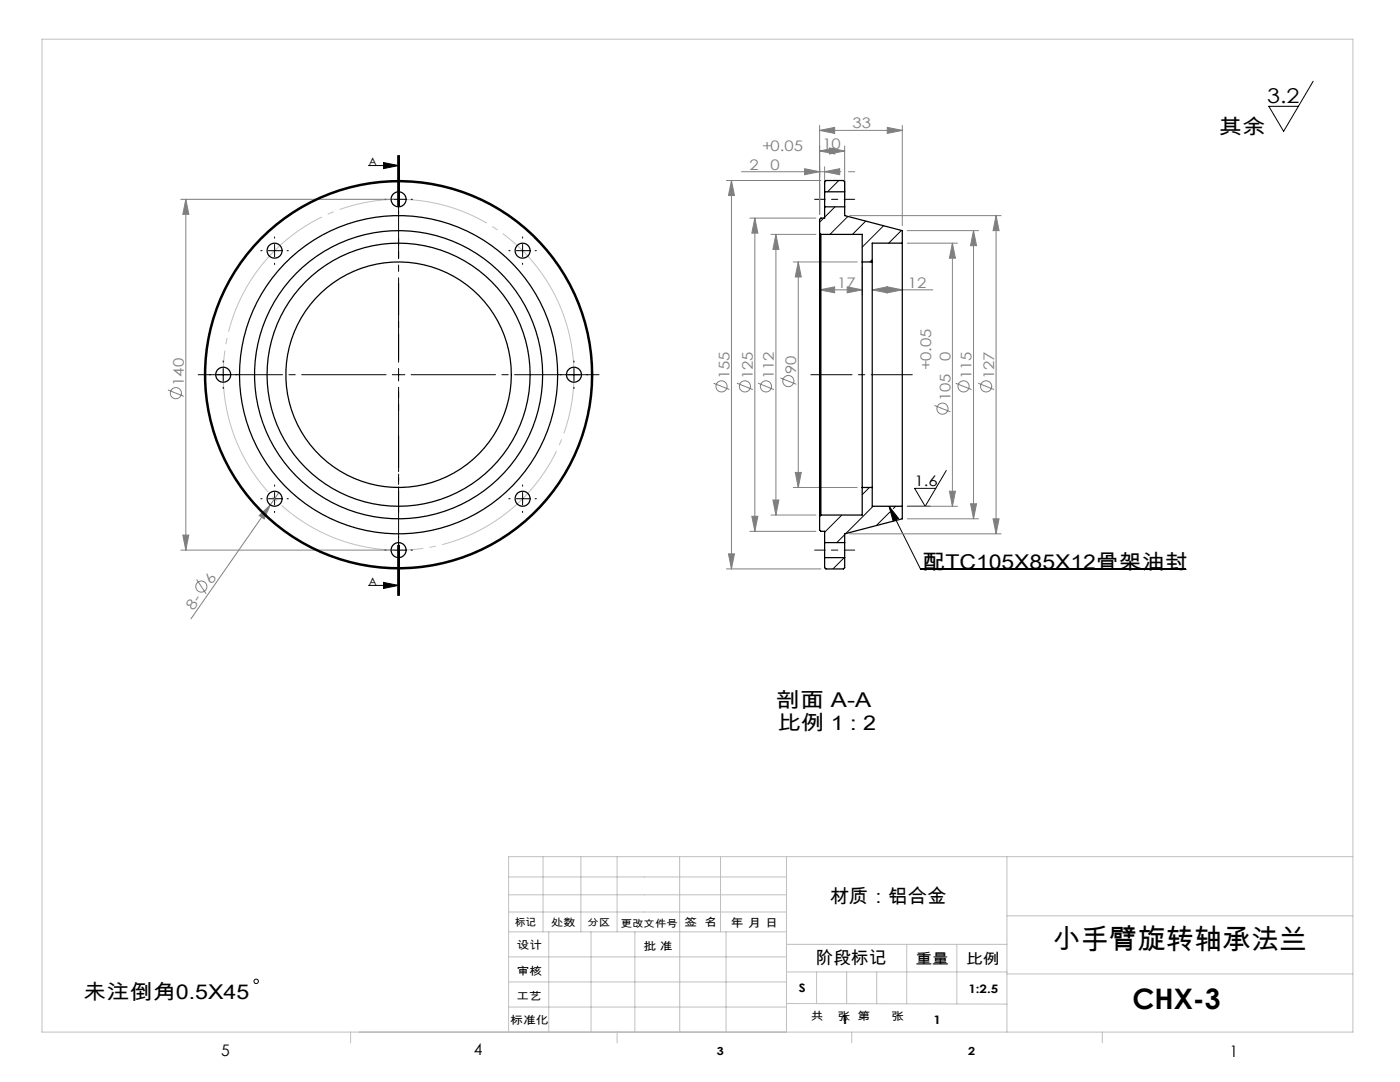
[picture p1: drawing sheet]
<svg xmlns="http://www.w3.org/2000/svg" width="279mm" height="216mm" viewBox="0 0 279 216" stroke-linecap="round" stroke-linejoin="round" font-family="sans-serif">
<g fill="none" stroke="#808080" stroke-width=".2">
<path d="M36.1 39.8h42.4M37.1 39.8v70M37.1 39.8l.6 3h-1.2zM145 36h18.8M146 36v77.5M146 36l.6 3h-1.2zM148 34.3h19.8M160.6 33.7l3 .6-3 .6zM163.6 26l3-.6v1.2zM163.6 30.1l3-.6v1.2zM163.6 25v17.8M163.6 26h16.5"/>
<path d="M163.6 30.1h5M164.6 34.3l3-.6v1.2zM164.6 33.3v7M165.6 29.5l3 .6-3 .6zM168.6 29.1v11.2M169.3 34.3h1.3M177.1 25.4l3 .6-3 .6zM180.1 25v20M149.6 43.5h13.2M150.6 43.5l.6 3h-1.2zM150.6 43.5v62.5M153.8 46.8h9"/>
<path d="M154.8 46.8l.6 3h-1.2zM154.8 46.8v56M158.3 52.3h12.8M159.3 52.3l.6 3h-1.2zM159.3 52.3v45M163.6 57.8l3-.6v1.2zM163.6 57.8h8.5M169.1 57.2l3 .6-3 .6zM169.6 43h30.2M172.1 53.3v5.5M174.1 57.8l3-.6v1.2zM174.1 57.8h12"/>
<path d="M177.1 57.2l3 .6-3 .6zM181.1 48.5h10M181.1 46h14.2M190.1 48.5l.6 3h-1.2zM190.1 48.5v52.5M194.3 46l.6 3h-1.2zM194.3 46v57.5M198.8 43l.6 3h-1.2zM198.8 43v63.5M33.5 77.8l3.2 1.3M142.4 76.5l3.2 1.2M147.1 76.5l3.1 1.2"/>
<path d="M151.3 76.5l3.2 1.2M155.7 75.4l3.2 1.3M190.7 76.5l3.2 1.2M195.2 76.5l3.2 1.2M55.7 98.3l-17.6 25.2M154.2 99.8h1.2l-.6 3zM158.3 97.3h12.8M158.7 94.3h1.2l-.6 3zM186.5 80.9l3.2 1.3M189.5 98h1.2l-.6 3zM36.1 109.8h42.4M36.5 106.8h1.2l-.6 3z"/>
<path d="M39.2 115.6l1.9 2.9M51.7 102.9l2.2-2.2-1.2 2.9zM145 113.5h18.8M145.4 110.5h1.2l-.6 3zM149.6 106h13.2M150 103h1.2l-.6 3zM153.8 102.8h9M169.6 106.5h30.2M181.1 101h10M181.1 103.5h14.2M193.7 100.5h1.2l-.6 3zM198.2 103.5h1.2l-.6 3z"/>
<circle cx="35.1" cy="78.4" r="1.11"/>
<circle cx="144" cy="77.1" r="1.11"/>
<circle cx="148.7" cy="77.1" r="1.11"/>
<circle cx="152.9" cy="77.1" r="1.11"/>
<circle cx="157.3" cy="76" r="1.11"/>
<circle cx="192.3" cy="77.1" r="1.11"/>
<circle cx="196.8" cy="77.1" r="1.11"/>
<circle cx="188.1" cy="81.5" r="1.11"/>
<circle cx="40.2" cy="117" r="1.11"/>
</g>
<g fill="none" stroke="#000" stroke-width=".2">
<path d="M262.1 16.2l-5.9 10-3-5h5.9M73.5 33h6M76.5 32.4l3 .6-3 .6zM78.3 39.8h2.5M79.4 31v10M79.5 31v10M79.7 31v10M53.5 50h2.5M54.8 48.8v2.5M103 50h2.5M104.3 48.8v2.5M43.3 74.8h2.5"/>
<path d="M44.5 73.5v2.5M78.3 74.8h2.5M79.5 73.5v2.5M113.3 74.8h2.5M114.5 73.5v2.5M53.5 99.5h2.5M54.8 98.3v2.5M103 99.5h2.5M104.3 98.3v2.5M188.9 93.9l-4.3 7.1-2.1-3.6h4.2M73.5 116.8h6M76.5 116.2l3 .6-3 .6z"/>
<path d="M78.3 109.8h2.5M79.4 108.8v10M79.5 108.5v10.3M79.7 108.8v10zM177.4 101l6.3 12.6h52.9M177.4 101l1.9 2.4-1.1 .6zM181.1 101h4.5"/>
<circle cx="51.1" cy="195.8" r=".44"/>
</g>
<path d="M113 64.5a35 35 0 0 0-58.6-14 35 35 0 0 0 16.1 58.1 35 35 0 0 0 43-42.3l-.5-1.8" fill="none" stroke="#c0c0c0" stroke-width=".2" stroke-dasharray="30.5 1.3 1.3 1.3" stroke-dashoffset="8.2" stroke-linecap="butt"/>
<path d="M77 74.8h-37.5M79.5 72.3v-37.5M79.5 77.3v37.5M82 74.8h37.5" fill="none" stroke="#000" stroke-width=".2" stroke-dasharray="30.5 1.3 1.3 1.3" stroke-dashoffset="13.6"/>
<g fill="none" stroke="#000" stroke-width=".2" stroke-dasharray="30.5 1.3 1.3 1.3">
<path d="M77 39.8h-.2M79.5 37.3v-.3M82 39.8h.3M52.3 50h-.3M54.8 47.5v-.2M54.8 52.5v.3M57.3 50h.2M79.5 42.3v.2M101.8 50h-.3M104.3 47.5v-.2M104.3 52.5v.3M106.8 50h.2"/>
<path d="M42 74.8h-.2M44.5 72.3v-.3M44.5 77.3v.2M47 74.8h.3M112 74.8h-.2M114.5 72.3v-.3M114.5 77.3v.2M117 74.8h.3M52.3 99.5h-.3M54.8 97v-.2M57.3 99.5h.2M101.8 99.5h-.3"/>
<path d="M104.3 97v-.2M106.8 99.5h.2M54.8 102v.3M77 109.8h-.2M79.5 107.3v-.3M79.5 112.3v.2M82 109.8h.3M104.3 102v.3"/>
</g>
<path d="M162.6 39.8h8M162.6 109.8h8" fill="none" stroke="#000" stroke-width=".2" stroke-dasharray="30.5 1.3 1.3 1.3" stroke-dashoffset="28.4"/>
<path d="M161.8 74.8h20.3" fill="none" stroke="#000" stroke-width=".2" stroke-dasharray="30.5 1.3 1.3 1.3" stroke-dashoffset="22.3"/>
<path d="M79.5 31v87.8" fill="none" stroke="#000" stroke-width=".2" stroke-dasharray="6.3 1.3 1.3 1.3 5.1" stroke-dashoffset="5"/>
<g fill="none" stroke="#c0c0c0" stroke-width=".2">
<path d="M8.4 7.8h261.6v198.1h-261.6zM101.5 178.5h55.5M101.5 175h55.5M108.4 170.9v15M115.9 170.9v15M123.2 170.9v15M135.6 170.9v15M143.8 170.9v15M157 170.9v35M201 170.9v35M270 170.9h-168.5v35M101.5 195.9h55.5"/>
<path d="M101.5 190.9h55.5M101.5 185.9h55.5M101.5 182h55.5M109.5 185.9v20M118 185.9v20M126.7 185.9v20M135.7 185.9v20M144.9 185.9v20M157 188.4h44M157 193.9h44M163 193.9v6.4M169 193.9v6.4"/>
<path d="M175 193.9v6.4M181 188.4v11.9M191 188.4v11.9M201 194.3h69M201 182.7h69M70 205.9v2.2M101.5 200.9h55.5M123.2 205.9v2.2M157 200.2l44 .2M170 205.9v2.2M220 205.9v2.2"/>
</g>
<g fill="#000">
<path d="M177.4 101l1.9 2.4-1.1 .6z"/>
<path d="M76.5 32.4l3 .6-3 .6zM76.5 116.2l3 .6-3 .6z"/>
</g>
<g fill="#808080">
<path d="M51.7 102.9l2.2-2.2-1.2 2.9z"/>
<path d="M36.5 106.8h1.2l-.6 3zM37.1 39.8l.6 3h-1.2z"/>
<path d="M163.6 57.8l3-.6v1.2zM169.1 57.2l3 .6-3 .6z"/>
<path d="M163.6 26l3-.6v1.2zM177.1 25.4l3 .6-3 .6zM174.1 57.8l3-.6v1.2zM177.1 57.2l3 .6-3 .6z"/>
<path d="M150.6 43.5l.6 3h-1.2zM150 103h1.2l-.6 3z"/>
<path d="M154.8 46.8l.6 3h-1.2zM154.2 99.8h1.2l-.6 3z"/>
<path d="M190.1 48.5l.6 3h-1.2zM189.5 98h1.2l-.6 3z"/>
<path d="M193.7 100.5h1.2l-.6 3zM194.3 46l.6 3h-1.2z"/>
<path d="M198.8 43l.6 3h-1.2zM198.2 103.5h1.2l-.6 3z"/>
<path d="M146 36l.6 3h-1.2zM145.4 110.5h1.2l-.6 3z"/>
<path d="M159.3 52.3l.6 3h-1.2zM158.7 94.3h1.2l-.6 3z"/>
<path d="M160.6 33.7l3 .6-3 .6zM164.6 34.3l3-.6v1.2zM163.6 30.1l3-.6v1.2zM165.6 29.5l3 .6-3 .6z"/>
</g>
<g fill="none" stroke="#000" stroke-width=".25">
<path d="M164.6 38.3v3M164.6 38.3v-2l.2-.3h3.5l.3 .3v2M164.6 38.3h4M168.6 38.3v3M163.6 46.5v56.5M163.6 46.5l.2 .3M163.8 46.8v56M163.8 46.8h8.3v5.5M164.6 41.3v2.2h-.8l-.2 .3v2.7M164.6 41.3h4M168.6 41.3v1.7l11.5 3v2.5M172.1 52.3v45"/>
<path d="M172.1 52.3h2M174.1 52.3v45M180.1 48.5v52.5M180.1 48.5h-6v3.8M172.1 97.3v5.5h-8.3M172.1 97.3h2M174.1 97.3v3.7h6M163.6 103v2.8l.2 .2h.8v2.3M163.8 102.8l-.2 .2M164.6 108.3v3M164.6 111.3v2l.2 .2h3.5l.3-.2v-2M164.6 108.3h4"/>
<path d="M164.6 111.3h4M168.6 108.3v3M180.1 101v2.5l-11.5 3v1.8"/>
<circle cx="79.5" cy="39.8" r="1.5"/>
<circle cx="54.8" cy="50" r="1.5"/>
<circle cx="104.3" cy="50" r="1.5"/>
<circle cx="44.5" cy="74.8" r="1.5"/>
<circle cx="79.5" cy="74.8" r="22.5"/>
<circle cx="79.5" cy="74.8" r="28.8"/>
<circle cx="79.5" cy="74.8" r="26.2"/>
<circle cx="79.5" cy="74.8" r="38.5"/>
<circle cx="79.5" cy="74.8" r="38.7"/>
<circle cx="79.5" cy="74.8" r="31.7"/>
<circle cx="114.5" cy="74.8" r="1.5"/>
<circle cx="54.8" cy="99.5" r="1.5"/>
<circle cx="104.3" cy="99.5" r="1.5"/>
<circle cx="79.5" cy="109.8" r="1.5"/>
</g>
<g fill="none" stroke="#000" stroke-width=".2">
<path d="M167.4 36l-2.2 2.3M164.4 43.5l-.8 .8M166.6 41.3l-2 2M169.2 43.2l-3.6 3.6M172.8 44.1l-2.7 2.7M174.1 51.8l-.5 .5M176.3 45l-4.2 4.3M179.9 46l-2.5 2.5M173.5 97.3l-1.4 1.4M168 102.8l-3.4 3.4M168.5 111.3l-2.3 2.2M168.6 106.7l-1.6 1.6"/>
<path d="M174.2 101l-5.4 5.5M177.6 102.2l-2.7 2.7M178.7 101l-.4 .5"/>
</g>
<g font-size="5.6">
<text x="210" y="189.3">小手臂旋转轴承法兰</text>
<text x="226" y="201.3">CHX-3</text>
</g>
<g font-size="4.1">
<text x="252.9" y="20.6">3.2</text>
<text x="243.2" y="26.7">其余</text>
<text x="184.1" y="113.6">配TC105X85X12骨架油封</text>
<text x="154.8" y="141.2">剖面 A-A</text>
<text x="155.2" y="145.7">比例 1 : 2</text>
<text x="16.6" y="199.4">未注倒角0.5X45</text>
</g>
<text font-size="3.9" x="165.6" y="180.1">材质：铝合金</text>
<text font-size="3.5" x="162.8" y="192.3">阶段标记</text>
<g font-size="3.2">
<text x="44.2" y="210.6">5</text>
<text x="94.6" y="210.6">4</text>
<text x="245.4" y="210.9">1</text>
</g>
<g font-size="2.9" fill="#808080">
<text x="164.1" y="29.7">10</text>
<text x="170.1" y="25.6">33</text>
<text x="149.6" y="33.9">2</text>
<text x="152.1" y="30">+0.05</text>
<text x="153.8" y="33.9">0</text>
<text x="167.1" y="57.4">17</text>
<text x="181.2" y="57.4">12</text>
<text x="36.7" y="77" transform="rotate(-90 36.7 77)">140</text>
<text x="145.6" y="75.6" transform="rotate(-90 145.6 75.6)">155</text>
<text x="150.2" y="75.6" transform="rotate(-90 150.2 75.6)">125</text>
<text x="154.4" y="75.6" transform="rotate(-90 154.4 75.6)">112</text>
<text x="158.9" y="74.6" transform="rotate(-90 158.9 74.6)">90</text>
<text x="185.9" y="73.7" transform="rotate(-90 185.9 73.7)">+0.05</text>
<text x="189.7" y="72" transform="rotate(-90 189.7 72)">0</text>
<text x="193.9" y="75.6" transform="rotate(-90 193.9 75.6)">115</text>
<text x="198.4" y="75.6" transform="rotate(-90 198.4 75.6)">127</text>
<text x="189.7" y="80.1" transform="rotate(-90 189.7 80.1)">105</text>
<text x="42.3" y="116.7" transform="rotate(-55 42.3 116.7)">6</text>
<text x="38.6" y="121.9" transform="rotate(-55 38.6 121.9)">8-</text>
</g>
<g font-size="2.9">
<text x="182.5" y="97">1.6</text>
<text x="182.7" y="192.3">重量</text>
<text x="192.8" y="192.4">比例</text>
</g>
<g font-size="2.3">
<text x="73.5" y="33.2">A</text>
<text x="73.5" y="116.9">A</text>
<text x="145.8" y="185">年 月 日</text>
<text x="159.4" y="198">S</text>
<text x="193.3" y="198.2">1:2.5</text>
<text x="167.9" y="204.4">1</text>
<text x="186.3" y="204.4">1</text>
</g>
<g font-size="2.2">
<text x="136.6" y="184.8">签 名</text>
<text x="103.1" y="189.5">设计</text>
<text x="128.4" y="189.5">批 准</text>
<text x="103.1" y="194.5">审核</text>
<text x="103" y="199.6">工艺</text>
<text x="161.8" y="203.5">共</text>
<text x="167.2" y="203.5">张 第</text>
<text x="177.9" y="203.5">张</text>
<text x="101.8" y="204.4">标准化</text>
<text x="143.1" y="210.5">3</text>
<text x="193.2" y="210.5">2</text>
</g>
<g font-size="2.1">
<text x="102.8" y="184.7">标记</text>
<text x="110" y="184.8">处数</text>
</g>
<g font-size="2">
<text x="117.3" y="184.8">分区</text>
<text x="123.9" y="184.9">更改文件号</text>
</g>
</svg>
